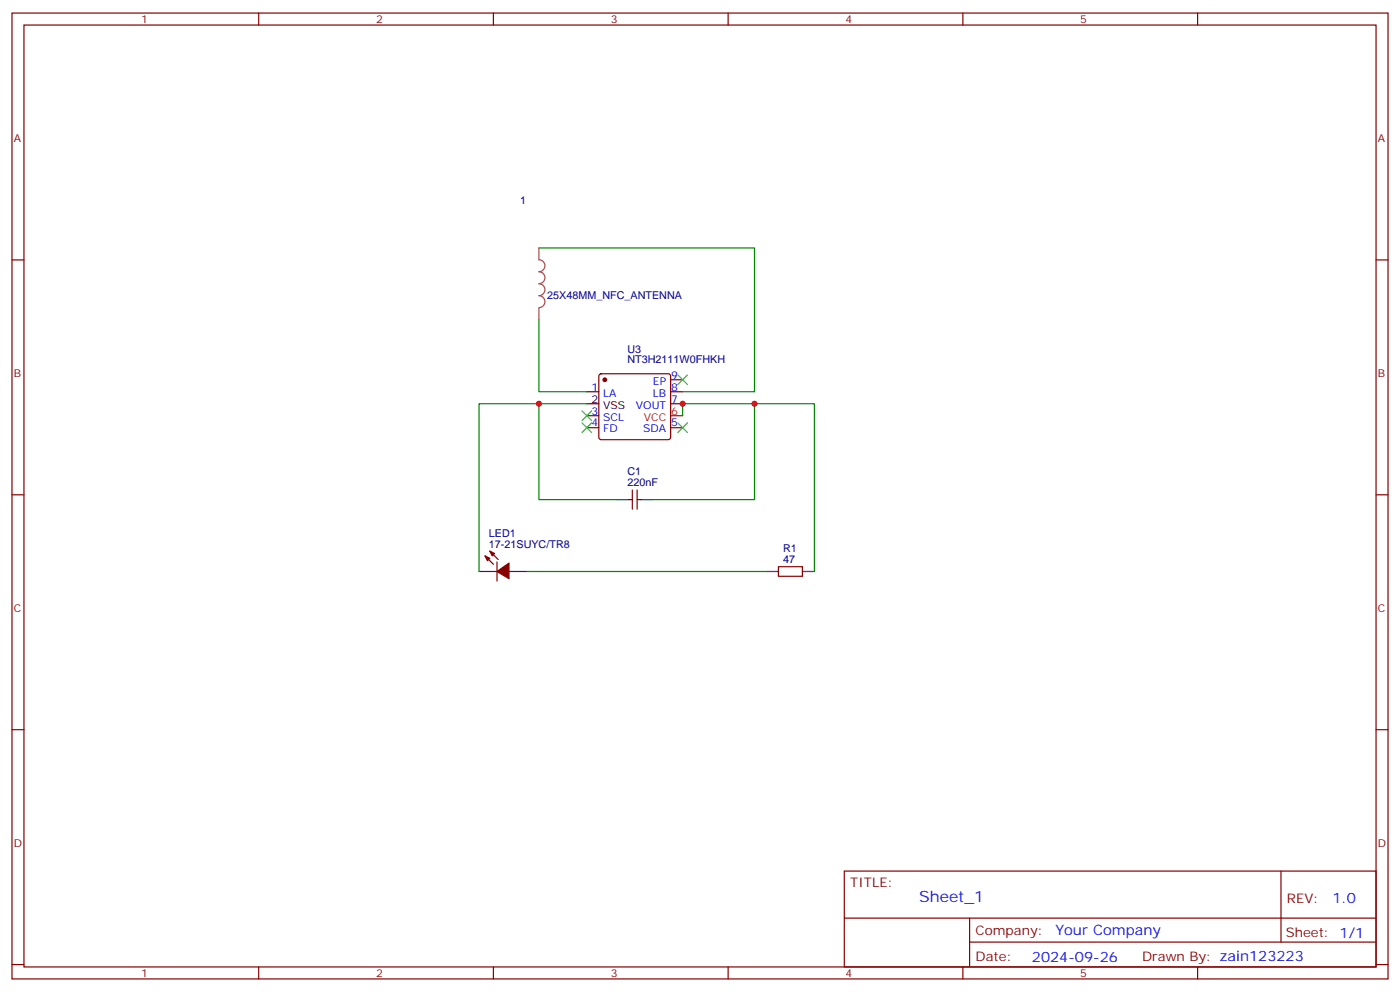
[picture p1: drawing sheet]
<svg xmlns="http://www.w3.org/2000/svg" width="412mm" height="292mm" viewBox="0 0 412 292" stroke-linecap="round" stroke-linejoin="round" font-family="sans-serif">
<g fill="none" stroke="#870000" stroke-width=".35">
<path d="M3.5 3.8h405.4v284.4h-405.4zM7.1 7.4h398.2v277.3h-398.2zM76.2 3.8v3.6M145.3 3.8v3.6M214.5 3.8v3.6M283.6 3.8v3.6M352.8 3.8v3.6M3.5 76.5h3.6M405.3 76.5h3.6M172.9 115.3h3.5M176.6 110.2l.5-.2h19.7l.5 .2 .3 .5v18l-.3 .5-.5 .2h-19.7l-.5-.2-.2-.5v-18zM197.6 111.8h3.5"/>
<path d="M197.6 115.3h3.5M197.6 118.9h3.5M172.9 125.9h3.5M172.9 122.4h3.5M197.6 125.9h3.5M3.5 145.7h3.6M185.2 147.1h1.1M186.3 144.3v5.6M187.7 144.3v5.6M187.7 147.1h1M405.3 145.7h3.6M141.1 168.2h5.3"/>
<path d="M142.9 163.7l2.4 2.4M144.3 162.2l2.5 2.5M146.4 165.4v5.7M149.9 168.2h5.3M229.3 166.8h7.1v2.9h-7.1zM3.5 214.8h3.6M405.3 214.8h3.6M248.7 256.4h156.6v28.3h-156.6zM377.3 256.5v20.8M248.7 270.3h156.5M285.6 277.3h119.6M285.6 270.3v14.1"/>
<path d="M3.5 284h3.6M76.2 284.7v3.5M145.3 284.7v3.5M214.5 284.7v3.5M283.6 284.7v3.5M352.8 284.7v3.5M405.3 284h3.6"/>
</g>
<path d="M197.6 122.4h3.5" fill="none" stroke="#f00" stroke-width=".35"/>
<path d="M172.9 118.9h3.5M181.7 147.1h3.5M188.7 147.1h3.6M225.8 168.2h3.5M236.4 168.2h3.5" fill="none" stroke="#000" stroke-width=".35"/>
<g fill="#870000" stroke="#870000" stroke-width=".35">
<path d="M142.9 163.7l1.4 .7-.7 .7z"/>
<path d="M144.3 162.2l1.4 .7-.7 .8z"/>
<path d="M146.4 168.2l3.5-2.4v4.6z"/>
<circle cx="178.2" cy="111.8" r=".53"/>
</g>
<path d="M158.7 73v3.5a1.76 1.76 0 0 1 1.8 1.7 1.76 1.76 0 0 1-1.8 1.8 1.76 1.76 0 0 1 1.8 1.8 1.76 1.76 0 0 1-1.8 1.7 1.76 1.76 0 0 1 1.8 1.8 1.76 1.76 0 0 1-1.8 1.7 1.76 1.76 0 0 1 1.8 1.8 1.76 1.76 0 0 1-1.8 1.8M158.7 90.7v3.5" fill="none" stroke="#a64a4a" stroke-width=".35"/>
<path d="M158.7 73h63.5v42.3h-21.1M158.7 94.2v21.1h14.2M158.7 118.9h-17.6v49.3M172.9 118.9h-14.2v28.2h23M222.2 118.9h17.7v49.3M201.1 122.4v-3.5h21.1v28.2h-29.9M155.2 168.2h70.6" fill="none" stroke="#008700" stroke-width=".35"/>
<path d="M199.7 110.4l2.8 2.8M202.5 110.4l-2.8 2.8M171.4 124.5l2.9 2.8M171.4 121l2.9 2.8M174.3 124.5l-2.9 2.8M174.3 121l-2.9 2.8M199.7 124.5l2.8 2.8M202.5 124.5l-2.8 2.8" fill="none" stroke="#3c3" stroke-width=".35"/>
<g fill="#c00">
<circle cx="201.1" cy="118.9" r=".88"/>
<circle cx="158.8" cy="118.9" r=".88"/>
<circle cx="222.3" cy="118.9" r=".88"/>
</g>
<text font-size="4.6" fill="#00f" x="270.8" y="265.5">Sheet_1</text>
<g font-size="4.2" fill="#00f">
<text x="392.5" y="265.7">1.0</text>
<text x="310.9" y="275.3">Your Company</text>
<text x="304" y="283.1">2024-09-26</text>
</g>
<g font-size="3.9" fill="#800">
<text x="250.5" y="261">TITLE:</text>
<text x="379.1" y="265.7">REV:</text>
<text x="287.4" y="275.2">Company:</text>
<text x="378.7" y="275.8">Sheet: 1/1</text>
<text x="287.4" y="282.9">Date:</text>
<text x="336.4" y="283">Drawn By: zain123223</text>
</g>
<g font-size="3.2" fill="#800">
<text x="41.6" y="6.8">1</text>
<text x="110.8" y="6.8">2</text>
<text x="179.9" y="6.8">3</text>
<text x="249.1" y="6.8">4</text>
<text x="318.2" y="6.8">5</text>
<text x="4.1" y="41.9">A</text>
<text x="405.9" y="41.9">A</text>
<text x="4.1" y="111.1">B</text>
<text x="405.9" y="111.1">B</text>
<text x="4.1" y="180.2">C</text>
<text x="405.9" y="180.2">C</text>
<text x="4.1" y="249.4">D</text>
<text x="405.9" y="249.4">D</text>
<text x="41.6" y="287.7">1</text>
<text x="110.8" y="287.7">2</text>
<text x="179.9" y="287.7">3</text>
<text x="249.1" y="287.7">4</text>
<text x="318.2" y="287.7">5</text>
</g>
<g font-size="3.2" fill="#000080">
<text x="153.2" y="60">1</text>
<text x="161.2" y="87.9">25X48MM_NFC_ANTENNA</text>
<text x="184.8" y="107">NT3H2111W0FHKH</text>
<text x="184.8" y="103.8">U3</text>
<text x="184.8" y="143.2">220nF</text>
<text x="184.8" y="140">C1</text>
<text x="144" y="161.2">17-21SUYC/TR8</text>
<text x="144" y="158">LED1</text>
<text x="230.7" y="165.8">47</text>
<text x="230.7" y="162.5">R1</text>
</g>
<g font-size="3.2" fill="#00f">
<text x="192.3" y="113.2">EP</text>
<text x="197.7" y="111.4">9</text>
<text x="174.2" y="115">1</text>
<text x="177.7" y="116.7">LA</text>
<text x="192.3" y="116.7">LB</text>
<text x="197.7" y="115">8</text>
<text x="197.7" y="118.5">7</text>
<text x="174.2" y="125.6">4</text>
<text x="174.2" y="122">3</text>
<text x="177.7" y="123.8">SCL</text>
<text x="187.3" y="120.3">VOUT</text>
<text x="197.7" y="125.6">5</text>
<text x="177.7" y="127.3">FD</text>
<text x="189.5" y="127.3">SDA</text>
</g>
<g font-size="3.2">
<text x="174.2" y="118.5">2</text>
<text x="177.7" y="120.3">VSS</text>
</g>
<g font-size="3.2" fill="#f00">
<text x="189.6" y="123.8">VCC</text>
<text x="197.7" y="122">6</text>
</g>
</svg>
